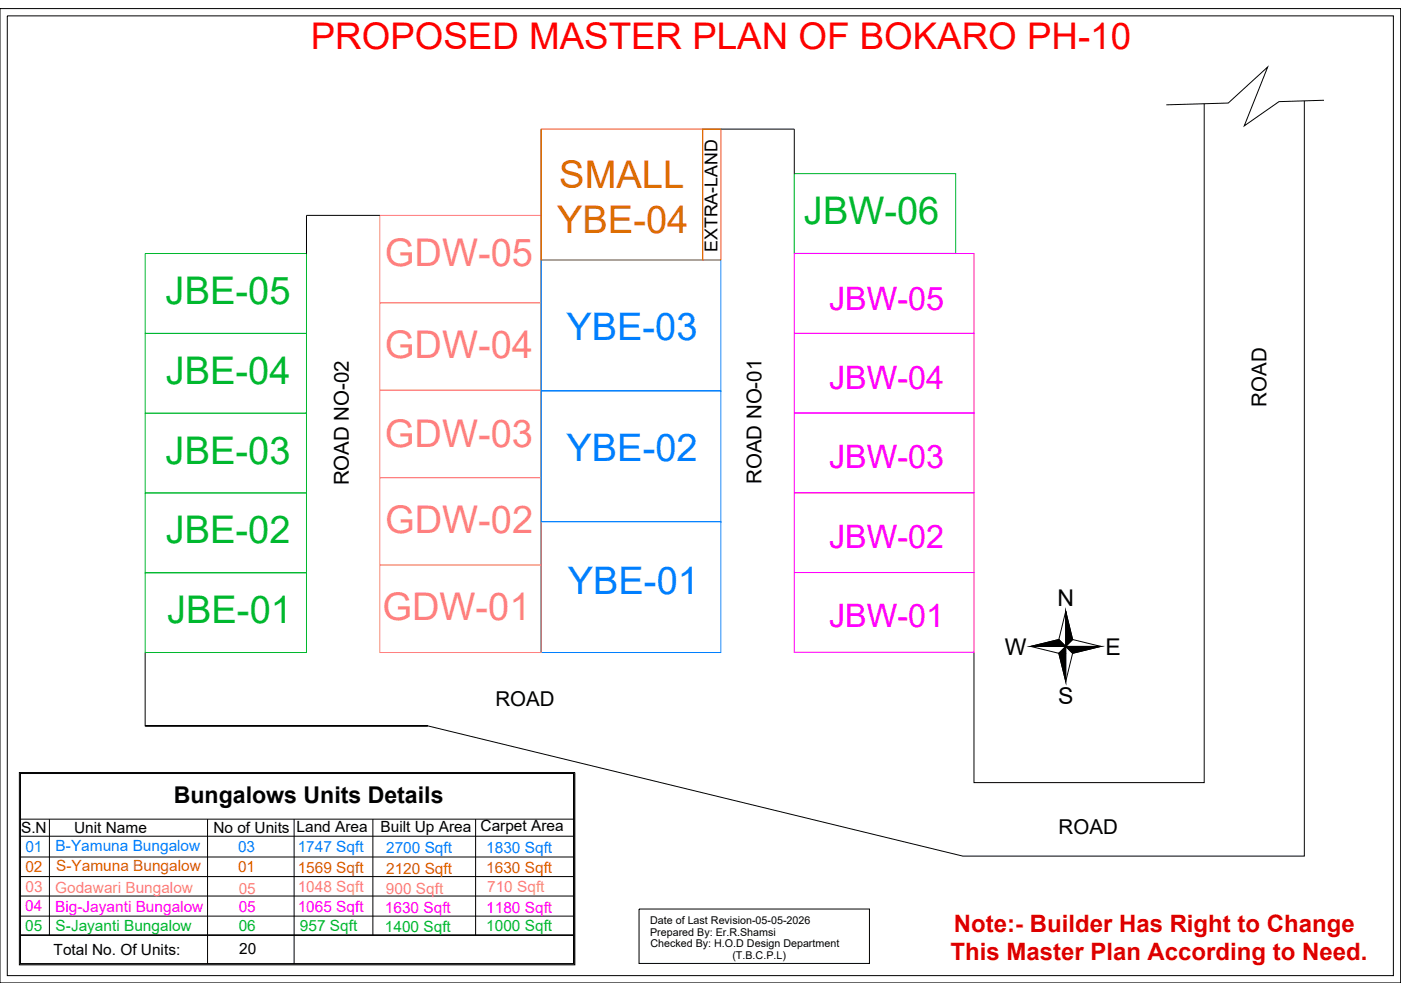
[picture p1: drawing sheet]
<svg xmlns="http://www.w3.org/2000/svg" width="594mm" height="420mm" viewBox="0 0 594 420" stroke-linecap="round" stroke-linejoin="round" font-family="sans-serif">
<!-- layer: PDF48_wall -->
<g fill="none" stroke="#000" stroke-width=".42">
<path d="M0 3.6h593.9v413.1h-593.9zM3.1 6.7h587.7v406.9h-587.7zM229.5 54.7v221.9M297.9 54.7h38.9v18.9M510.6 44v287.8h-97.6v-55.2M553.1 42.8v320.2h-144.8l-226.9-55.2M561.4 42.5l-19.1 .6-14.7 10.3 9.9-25-16.7 15.3-26.2 .8M161.1 91.3h-31.1v16.2M451.9 259.2l-2.9 11.9-12 3h29.8l-12-3-2.9 3-2.9-3M61.6 276.6v31.2h119.8h-119.8M449 277l2.9-2.9 2.9 2.9M454.8 271.1l-2.9-11.9v29.7l-2.9-11.9-12-2.9"/>
<path d="M466.8 274.1l-12 2.9-2.9 11.9M271 385.4h97.7v23.1h-97.7z"/>
</g>
<!-- layer: PDF49_DIMENSION -->
<path d="M229.5 110.2h76.2v55.5h-76.2zM229.5 165.7h76.2v55.5h-76.2zM229.5 221.2h76.2v55.4h-76.2z" fill="none" stroke="#007fff" stroke-width=".42"/>
<!-- layer: PY -->
<path d="M336.8 73.6h68.5v33.8h-68.5zM61.6 107.5h68.4v33.9h-68.4zM61.6 141.4h68.4v33.8h-68.4zM61.6 175.2h68.4v33.8h-68.4zM61.6 209h68.4v33.8h-68.4zM61.6 242.8h68.4v33.8h-68.4z" fill="none" stroke="#00b82e" stroke-width=".42"/>
<!-- layer: tiebeam -->
<path d="M161.1 91.3h68.4v37.1h-68.4zM161.1 128.4h68.4v37h-68.4zM161.1 165.4h68.4v37.1h-68.4zM161.1 202.5h68.4v37.1h-68.4zM161.1 239.6h68.4v37h-68.4z" fill="none" stroke="#ff7f7f" stroke-width=".42"/>
<!-- layer: PDF49_AR-STAIR -->
<path d="M336.8 107.5h76.2v33.8h-76.2zM336.8 141.3h76.2v33.8h-76.2zM336.8 175.1h76.2v33.8h-76.2zM336.8 208.9h76.2v33.8h-76.2zM336.8 242.7h76.2v33.9h-76.2z" fill="none" stroke="#f0f" stroke-width=".42"/>
<!-- layer: PDF6_PARKI -->
<g fill="none" stroke="#000" stroke-width=".42">
<path d="M8.2 327.5h235.6v81.6h-235.6zM8.6 328v80.6h234.7v-80.6M8.6 328h234.7v80.6h-234.7zM243.3 328v80.6M8.6 354.5h234.7M8.6 347.3h234.7M21 347.3v49.2M88 347.3v61.3M124.7 347.3v61.3M158.1 347.3v49.2M201.7 347.3v49.2M8.6 371.6h234.7"/>
<path d="M8.6 379.9h234.7M8.6 363.3h234.7M8.6 388.4h234.7M8.6 396.5h234.7"/>
</g>
<!-- layer: PDF48_wall -->
<path d="M451.9 259.2l2.9 11.9h-2.9zM437 274.1l12-3 2.9 3zM449 277h2.9v11.9zM451.9 271.1h2.9l-2.9 3zM451.9 274.1v2.9h-2.9zM451.9 274.1h14.9l-12 2.9z" fill="#000" stroke="#000" stroke-width=".42"/>
<!-- layer: PDF32_Text -->
<path d="M229.5 54.7h68.4v55.5h-68.4zM297.9 54.7h7.8v55.5h-7.8z" fill="none" stroke="#dd6d00" stroke-width=".42"/>
<g font-size="16.2" fill="#dd6d00">
<text x="237.2" y="79.7">SMALL</text>
<text x="236.3" y="99">YBE-04</text>
</g>
<g font-size="16.2" fill="#00b82e">
<text x="340.9" y="95">JBW-06</text>
<text x="70.2" y="128.9">JBE-05</text>
<text x="70.3" y="162.8">JBE-04</text>
<text x="70.2" y="196.6">JBE-03</text>
<text x="70.3" y="230.4">JBE-02</text>
<text x="70.9" y="264.2">JBE-01</text>
</g>
<g font-size="16.2" fill="#ff7f7f">
<text x="163.2" y="112.7">GDW-05</text>
<text x="163.2" y="151.6">GDW-04</text>
<text x="163.2" y="189.7">GDW-03</text>
<text x="163.3" y="225.9">GDW-02</text>
<text x="162.2" y="262.8">GDW-01</text>
</g>
<g font-size="16.2" fill="#007fff">
<text x="240.2" y="144">YBE-03</text>
<text x="240.2" y="195.6">YBE-02</text>
<text x="240.7" y="252">YBE-01</text>
</g>
<text font-size="15.6" fill="#f00" x="131.8" y="20.7">PROPOSED MASTER PLAN OF BOKARO PH-10</text>
<g font-size="13.7" fill="#f0f">
<text x="351.6" y="131.3">JBW-05</text>
<text x="351.6" y="165.1">JBW-04</text>
<text x="351.6" y="198.4">JBW-03</text>
<text x="351.6" y="232.2">JBW-02</text>
<text x="351.6" y="266">JBW-01</text>
</g>
<g font-size="10.2" fill="#d00">
<text x="404.5" y="395.1">Note:- Builder Has Right to Change</text>
<text x="403" y="407.2">This Master Plan According to Need.</text>
</g>
<g font-size="9.8">
<text x="448.4" y="257.1">N</text>
<text x="426.1" y="277.8">W</text>
<text x="468.8" y="277.8">E</text>
<text x="448.7" y="298.7">S</text>
<text x="73.7" y="340.6">Bungalows Units Details</text>
</g>
<g font-size="8.7">
<text x="537.1" y="172.5" transform="rotate(-90 537.1 172.5)">ROAD</text>
<text x="147.9" y="205.8" transform="rotate(-90 147.9 205.8)">ROAD NO-02</text>
<text x="322.9" y="205.3" transform="rotate(-90 322.9 205.3)">ROAD NO-01</text>
<text x="210.1" y="299.4">ROAD</text>
<text x="448.9" y="353.4">ROAD</text>
</g>
<text font-size="7.5" x="304.3" y="106.8" transform="rotate(-90 304.3 106.8)">EXTRA-LAND</text>
<g font-size="6.5">
<text x="8.9" y="353.2">S.N</text>
<text x="31.5" y="353.3">Unit Name</text>
<text x="90.5" y="353.4">No of Units</text>
<text x="125.8" y="352.8">Land Area</text>
<text x="161.4" y="352.8">Built Up Area</text>
<text x="203.8" y="352.4">Carpet Area</text>
<text x="22.7" y="405.1">Total No. Of Units:</text>
<text x="101.4" y="404.5">20</text>
</g>
<g font-size="6.5" fill="#007fff">
<text x="10.8" y="361.2">01</text>
<text x="23.6" y="360.7">B-Yamuna Bungalow</text>
<text x="100.9" y="361.4">03</text>
<text x="126.2" y="361.4">1747 Sqft</text>
<text x="163.7" y="361.6">2700 Sqft</text>
<text x="206.2" y="361.5">1830 Sqft</text>
</g>
<g font-size="6.5" fill="#dd6d00">
<text x="10.8" y="369.8">02</text>
<text x="23.8" y="369.5">S-Yamuna Bungalow</text>
<text x="100.9" y="369.7">01</text>
<text x="126.2" y="370.2">1569 Sqft</text>
<text x="163.7" y="370.4">2120 Sqft</text>
<text x="206.2" y="370.3">1630 Sqft</text>
</g>
<g font-size="6.5" fill="#ff7f7f">
<text x="10.8" y="378">03</text>
<text x="23.4" y="378.7">Godawari Bungalow</text>
<text x="101.2" y="379.1">05</text>
<text x="126.2" y="378.3">1048 Sqft</text>
<text x="163.7" y="378.9">900 Sqft</text>
<text x="206.6" y="378.4">710 Sqft</text>
</g>
<g font-size="6.5" fill="#f0f">
<text x="10.7" y="386.4">04</text>
<text x="23.4" y="386.5">Big-Jayanti Bungalow</text>
<text x="101.2" y="386.6">05</text>
<text x="126.2" y="386.8">1065 Sqft</text>
<text x="163.2" y="386.9">1630 Sqft</text>
<text x="206.2" y="386.9">1180 Sqft</text>
</g>
<g font-size="6.5" fill="#00b82e">
<text x="10.7" y="394.9">05</text>
<text x="23.6" y="394.6">S-Jayanti Bungalow</text>
<text x="101.2" y="394.7">06</text>
<text x="127.2" y="394.9">957 Sqft</text>
<text x="163.2" y="395.4">1400 Sqft</text>
<text x="206.2" y="394.9">1000 Sqft</text>
</g>
<g font-size="4.5">
<text x="275.7" y="391.6">Date of Last Revision-05-05-2026</text>
<text x="275.7" y="396.7">Prepared By: Er.R.Shamsi</text>
<text x="275.8" y="401.7">Checked By: H.O.D Design Department</text>
<text x="310.6" y="406.5">(T.B.C.P.L)</text>
</g>
</svg>
